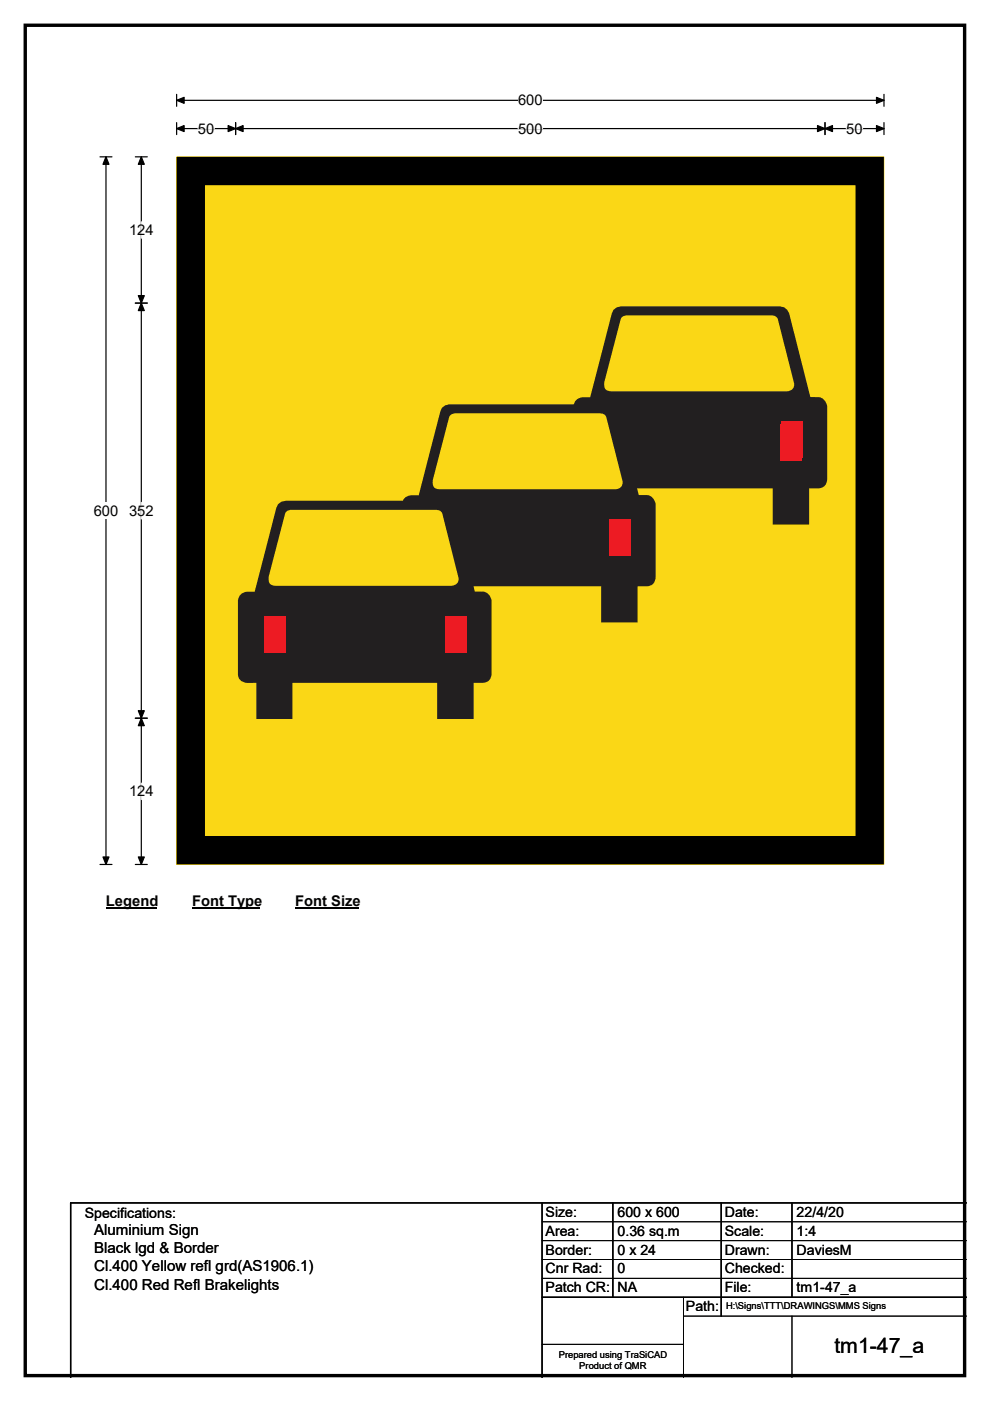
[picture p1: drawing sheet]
<svg xmlns="http://www.w3.org/2000/svg" width="210mm" height="297mm" viewBox="0 0 210 297" stroke-linecap="round" stroke-linejoin="round" font-family="sans-serif">
<path d="M5.4 5.4h199.2v286.3h-199.2z" fill="none" stroke="#000" stroke-width=".72"/>
<path d="M37.5 21.3h150M37.5 20v2.5M187.5 20v2.5" fill="none" stroke="#000" stroke-width=".25"/>
<path d="M37.5 21.3l1.6-.7v1.3zM185.9 20.6l1.6 .7-1.6 .6z" fill="#000" stroke="#000" stroke-width=".25"/>
<path d="M109.9 19.5h5.2v3.5h-5.2z" fill="#fff"/>
<path d="M21.2 33.3h2.5M22.5 33.3v150M37.5 27.3h150M37.5 26v2.5M50 26v2.5M175 26v2.5M187.5 26v2.5M21.2 183.3h2.5" fill="none" stroke="#000" stroke-width=".25"/>
<path d="M22.5 33.3l.6 1.5h-1.3zM37.5 27.3l1.6-.7v1.3zM50 27.3l1.6-.7v1.3zM48.4 26.6l1.6 .7-1.6 .6zM173.4 26.6l1.6 .7-1.6 .6zM175 27.3l1.6-.7v1.3zM185.9 26.6l1.6 .7-1.6 .6zM21.8 181.7h1.3l-.6 1.6z" fill="#000" stroke="#000" stroke-width=".25"/>
<path d="M42 27.3h3.5M109.9 27.3h5.2M179.5 27.3h3.5" fill="none" stroke="#fff" stroke-width=".25"/>
<path d="M19.9 106.5h5.2v3.5h-5.2z" fill="#fff"/>
<path d="M28.7 33.3h2.5M30 33.3v150M28.7 64.3h2.5M28.7 152.3h2.5M28.7 183.3h2.5" fill="none" stroke="#000" stroke-width=".25"/>
<path d="M30 33.3l.6 1.5h-1.3zM30 64.3l.6 1.5h-1.3zM29.3 62.7h1.3l-.6 1.6zM29.3 150.7h1.3l-.6 1.6zM30 152.3l.6 1.6h-1.3zM29.3 181.7h1.3l-.6 1.6z" fill="#000" stroke="#000" stroke-width=".25"/>
<path d="M30 47v3.5M30 106.5v3.5M30 166v3.5" fill="none" stroke="#fff" stroke-width=".25"/>
<path d="M22.5 189.3h10.7v3.5h-10.7z" fill="#fff"/>
<path d="M22.5 192.6h10.7" fill="none" stroke="#000" stroke-width=".32"/>
<path d="M40.7 189.3h14.4v3.5h-14.4z" fill="#fff"/>
<path d="M40.7 192.6h14.4" fill="none" stroke="#000" stroke-width=".32"/>
<path d="M62.6 189.3h13.5v3.5h-13.5z" fill="#fff"/>
<path d="M62.6 192.6h13.5" fill="none" stroke="#000" stroke-width=".32"/>
<path d="M37.5 33.3h150v150h-150z" fill="#fad716"/>
<path d="M37.5 33.3h150v150h-150z" fill="none" stroke="#fad716" stroke-width=".21"/>
<path d="M40.5 36.3h144v144h-144z" fill="none" stroke="#000" stroke-width="6"/>
<path d="M130.1 65.7l-.3 .7-4.6 17.8a3 3 0 0 0-3.3 1l-.3 .9v15.5a1.84 1.84 0 0 0 2 1.9h1.9v7.7h7.7v-7.7h30.7v7.7h7.7v-7.7a3.6 3.6 0 0 0 3.4-.5l.2-.4 .3-1v-15.5a2.11 2.11 0 0 0-2.1-1.9h-1.5l-4.5-17.8-.5-.7-.6-.5-.8-.2h-33.9l-.8 .2zM131.6 65h33.9z" fill="#221f20"/>
<path d="M165.6 89.4h4.6v7.7h-4.6z" fill="#ed1b23"/>
<path d="M131.9 67.3l.6-.4h.5h30.5a1.45 1.45 0 0 1 1.5 .7l3.4 13.7a1.44 1.44 0 0 1-1.5 1.7h-37.1a1.42 1.42 0 0 1-1.6-2l3.5-13.4z" fill-rule="evenodd" fill="#fad716"/>
<path d="M129.7 110.5h4.6v7.6h-4.6z" fill="#221f20"/>
<path d="M165.5 89.9h4.6v7.7h-4.6z" fill="#ed1b23"/>
<path d="M93.7 86.4l-.3 .8-4.6 17.8a3 3 0 0 0-3.3 1l-.2 .9v15.4a1.83 1.83 0 0 0 1.9 2h2v7.7h7.6v-7.7h30.7v7.7h7.7v-7.7a3.5 3.5 0 0 0 3.4-.6l.2-.4 .3-1v-15.4a2.08 2.08 0 0 0-2.1-1.9h-1.5l-4.5-17.9-.4-.7-.7-.5-.8-.2h-33.9l-.8 .2zM95.2 85.7h33.9z" fill="#221f20"/>
<g fill="#ed1b23">
<path d="M90.8 110.2h4.6v7.7h-4.6z"/>
<path d="M129.2 110.2h4.7v7.7h-4.7z"/>
</g>
<path d="M95.5 88.1l.6-.4 .5-.1h30.5a1.44 1.44 0 0 1 1.5 .8l3.5 13.7a1.43 1.43 0 0 1-1.5 1.6h-37.2a1.42 1.42 0 0 1-1.6-1.9l3.5-13.4z" fill-rule="evenodd" fill="#fad716"/>
<path d="M59 106.9l-.4 .8-4.6 17.8a2.98 2.98 0 0 0-3.2 .9l-.3 1v15.4a1.87 1.87 0 0 0 1.9 2h2v7.6h7.6v-7.6h30.7v7.6h7.8v-7.6a3.5 3.5 0 0 0 3.3-.6l.2-.4 .3-1v-15.4a2.08 2.08 0 0 0-2.1-2h-1.5l-4.5-17.8-.4-.7-.7-.5-.8-.2h-33.8l-.9 .2zM60.5 106.2h33.8z" fill="#221f20"/>
<g fill="#ed1b23">
<path d="M56 130.6h4.6v7.8h-4.6z"/>
<path d="M94.5 130.6h4.6v7.8h-4.6z"/>
</g>
<path d="M60.7 108.5l.6-.3 .5-.1h30.5a1.43 1.43 0 0 1 1.5 .8l3.5 13.7a1.43 1.43 0 0 1-1.5 1.6h-37.2a1.44 1.44 0 0 1-1.6-2l3.5-13.3z" fill-rule="evenodd" fill="#fad716"/>
<path d="M115 255v37M130 255v20M153 255v24M168 255v20M205 255h-190v37M115 275h90" fill="none" stroke="#000" stroke-width=".3"/>
<path d="M115 259h90M115 263h90M115 267h90M115 271h90M145 279h60M145 275v17M168 279v13M115 285h30" fill="none" stroke="#000" stroke-width=".21"/>
<text font-size="4.5" x="177" y="286.9">tm1-47_a</text>
<g font-size="3.2">
<text x="20" y="261.9">Aluminium Sign</text>
<text x="20" y="265.7">Black lgd &amp; Border</text>
<text x="20" y="269.6">Cl.400 Yellow refl grd(AS1906.1)</text>
<text x="20" y="273.4">Cl.400 Red Refl Brakelights</text>
</g>
<g font-size="3.1">
<text x="109.9" y="22.3">600</text>
<text x="42" y="28.3">50</text>
<text x="109.9" y="28.3">500</text>
<text x="179.5" y="28.3">50</text>
<text x="27.4" y="49.8">124</text>
<text x="19.9" y="109.3">600</text>
<text x="27.4" y="109.3">352</text>
<text x="27.4" y="168.8">124</text>
<text x="22.5" y="192.1">Legend</text>
<text x="40.7" y="192.1">Font Type</text>
<text x="62.6" y="192.1">Font Size</text>
</g>
<g font-size="3">
<text x="115.7" y="258">Size:</text>
<text x="131" y="258">600 x 600</text>
<text x="153.7" y="258">Date:</text>
<text x="169" y="258">22/4/20</text>
<text x="18" y="258.2">Specifications:</text>
<text x="115.7" y="262">Area:</text>
<text x="131" y="262">0.36 sq.m</text>
<text x="153.7" y="262">Scale:</text>
<text x="169" y="262">1:4</text>
<text x="115.7" y="266">Border:</text>
<text x="115.7" y="270">Cnr Rad:</text>
<text x="131" y="266">0 x 24</text>
<text x="131" y="270">0</text>
<text x="153.7" y="266">Drawn:</text>
<text x="153.7" y="270">Checked:</text>
<text x="169" y="266">DaviesM</text>
<text x="115.7" y="274">Patch CR:</text>
<text x="131" y="274">NA</text>
<text x="153.7" y="274">File:</text>
<text x="169" y="274">tm1-47_a</text>
<text x="145.5" y="278">Path:</text>
</g>
<g font-size="2">
<text x="154" y="277.6">H:\Signs\TTT\DRAWINGS\MMS Signs</text>
<text x="118.5" y="287.8">Prepared using TraSiCAD</text>
<text x="122.9" y="290.2">Product of QMR</text>
</g>
</svg>
